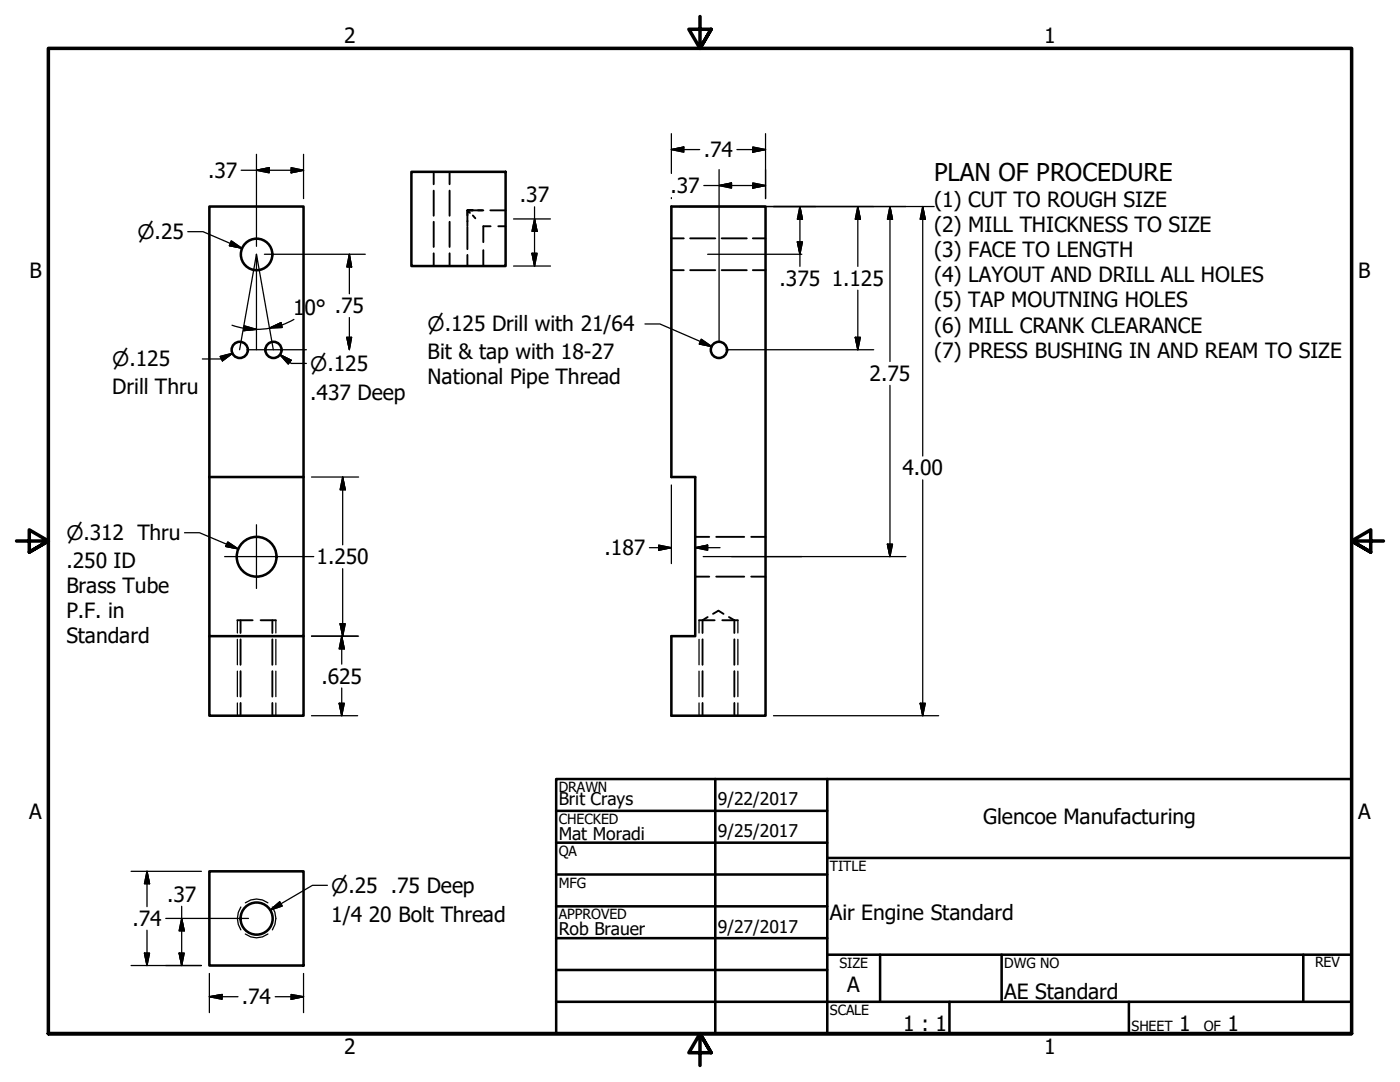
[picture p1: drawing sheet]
<svg xmlns="http://www.w3.org/2000/svg" width="279mm" height="216mm" viewBox="0 0 279 216" stroke-linecap="round" stroke-linejoin="round" font-family="sans-serif">
<!-- layer: Visible (ANSI) -->
<g fill="none" stroke="#000" stroke-width=".51">
<path d="M82.1 34.3h18.8v18.8h-18.8zM41.8 41.2h18.8v85.7h-18.8zM134 41.2h18.8v101.6h-18.8v-15.9h4.7v-31.7h-4.7zM53 69.7v.2M145.1 69.7v.2M41.8 95.2h18.8M41.8 126.9v15.9h18.8v-15.9M41.8 173.9h18.8v18.8h-18.8z"/>
<circle cx="51.2" cy="50.8" r="3.1"/>
<circle cx="47.8" cy="69.8" r="1.62"/>
<circle cx="54.6" cy="69.8" r="1.62"/>
<circle cx="143.5" cy="69.8" r="1.62"/>
<circle cx="51.2" cy="111.1" r="4"/>
<circle cx="51.2" cy="183.3" r="3.2"/>
</g>
<!-- layer: Hidden (ANSI) -->
<g fill="none" stroke="#000" stroke-width=".38">
<path d="M86.6 34.3v2.5M86.6 38v5.1M89.7 34.3v2.5M89.7 38v5.1M86.6 44.3v5M86.6 50.5v2.6M89.7 44.3v5M89.7 50.5v2.6M93.3 42v3.1M93.3 45.3v4.4M93.3 50.9v2.2M93.8 42.5l-.5-.5v1"/>
<path d="M94.4 42h-1.1h3M94.4 43l.5 .6M95.4 42h1.1M96.5 49.9v3.2M97.9 42h3M97.9 45.1h-1.4v3.2M99.4 45.1h1.5M134 47.6h2.5M134 53.9h2.5M137.7 47.6h5M137.7 53.9h5M144 47.6h5"/>
<path d="M144 53.9h5M150.2 47.6h2.6M150.2 53.9h2.6M138.7 107.1h2.8M138.7 115.1h2.8M142.9 107.1h5.6M142.9 115.1h5.6M149.9 107.1h2.9M149.9 115.1h2.9M47.4 123.8h3M48 123.8v2.5M48 127.6v5.1"/>
<path d="M48 133.9v5.1M52 123.8h3.1M54.4 123.8v2.5M54.4 127.6v5.1M54.4 133.9v5.1M139.5 123.8h3.1M140.2 127.6v5.1M140.2 133.9v5.1M141.2 123.1l-1 .7v2.5M142.3 122.5l1.1-.6 1 .6M144.1 123.8h3.2M145.5 123.1l1.1 .7v2.5"/>
<path d="M146.6 127.6v5.1M146.6 133.9v5.1M48 140.3v2.5M54.4 140.3v2.5M140.2 140.3v2.5M146.6 140.3v2.5"/>
</g>
<!-- layer: Hidden Narrow (ANSI) -->
<g fill="none" stroke="#000" stroke-width=".25">
<path d="M47.4 123.8v2.5M47.4 127.6v5.1M47.4 133.9v5.1M55.1 123.8v2.5M55.1 127.6v5.1M55.1 133.9v5.1M139.5 123.8v2.5M139.5 127.6v5.1M139.5 133.9v5.1M147.3 123.8v2.5M147.3 127.6v5.1M147.3 133.9v5.1"/>
<path d="M47.4 140.3v2.5M55.1 140.3v2.5M139.5 140.3v2.5M147.3 140.3v2.5M48.1 181a4.1 4.1 0 0 0 0 4.5M49 186.4a3.7 3.7 0 0 0 4.5 0M49 180.1a3.7 3.7 0 0 1 4.5 0M54.4 181a4.1 4.1 0 0 1 0 4.5"/>
</g>
<!-- layer: Hidden (ANSI) -->
<g fill="#000">
<circle cx="93.3" cy="42" r=".19"/>
<circle cx="53" cy="185" r=".19"/>
</g>
<!-- layer: Border (ANSI) -->
<path d="M139.7 3.3v6.4l-2.2-3.9h4.4l-2.2 3.9 2.2-3.9M3.3 107.9h6.4l-3.9-2.2v4.5l3.9-2.3-3.9 2.3M276.1 107.9h-6.4l3.9-2.2v4.5l-3.9-2.3 3.9 2.3M9.7 206.2v-196.5h260v196.5h-260h260M141.9 210.1l-2.2-3.9 2.2 3.9h-4.4l2.2-3.9v6.4" fill="none" stroke="#000" stroke-width=".7"/>
<!-- layer: Title (ANSI) -->
<g fill="none" stroke="#000" stroke-width=".51">
<path d="M111 155.4h158.7v50.8h-158.7zM142.7 155.4v50.8M165.1 155.4v50.8M111 161.8h54.1M111 168.1h54.1M111 174.5h54.1M165.1 171.2h104.6M111 180.8h54.1M111 187.2h54.1M111 193.5h54.1M111 199.9h158.7M165.1 190.5h104.6"/>
<path d="M175.6 190.5v9.4M189.5 199.9v6.3M199.9 190.5v9.4M225.3 199.9v6.3M260.1 190.5v9.4"/>
</g>
<!-- layer: Sketch Geometry (ANSI) -->
<path d="M51.2 50.7l-3.4 19.1M141.2 50.7h18.8M51.2 69.8v-19.1l3.3 19.1M44.8 111.1h17.8M51.2 104.7v12.7M146 111.1h14" fill="none" stroke="#000" stroke-width=".25"/>
<!-- layer: Dimension (ANSI) -->
<g fill="none" stroke="#000" stroke-width=".25">
<path d="M48.1 34h12.5M51.2 34l2.5-.5v1zM51.2 30.8v18.3M58.1 33.5l2.5 .5-2.5 .5zM60.6 30.8v8.8M134 29.8l2.5-.5v1.1zM134 29.8h5.6M134 26.7v7.9M134 39.4v.2M140.5 37h12.3M143.5 37l2.5-.5v1zM143.5 33.8v34.4"/>
<path d="M147.1 29.8h5.7M150.2 36.5l2.6 .5-2.6 .5zM150.2 29.3l2.6 .5-2.6 .6zM152.8 26.7v12.9M37.5 46.2h3l7.8 3.3M46.2 48.1l2.1 1.4-2.5-.5zM52.8 50.7h20.1M69.7 50.7l.5 2.6h-1zM69.7 50.7v7.9M102.5 53.1h7.4M102.5 43.7h7.4M106.2 50.5h1l-.5 2.6z"/>
<path d="M106.7 43.7l.5 2.5h-1zM106.7 41.3v11.8M135.6 41.2h50.8M159.1 48.3h1l-.5 2.4zM159.6 41.2l.5 2.6h-1zM159.6 41.2v11.9M171.2 41.2l.5 2.6h-1zM171.2 41.2v11.9M171.2 57.9v11.9M177.6 41.2l.5 2.6h-1zM177.6 41.2v30.9M184.1 41.2l.6 2.6h-1.1z"/>
<path d="M184.1 41.2v49.8M43.9 71.1l2.5-.6-2 1.5zM46.3 64.9l2.4 .6M46.4 70.5l-2.3 1.1h-3.7M48.8 65l2.4 .7-2.6 .3zM49.4 69.8h11.8M53.8 65.5l2.3-1.1 .2 .9zM53.8 65.5l-2.6 .2-2.5-.2M55.8 70.7l2.3 1.2-.6 .7zM55.8 70.7l2.3 1.8h3.1M56.2 64.8l-2.4 .7M58.7 63.7l-2.5 1.2"/>
<path d="M69.7 69.5l-.5-2.2h1l-.4 2.2M69.7 63.4v6.1M128.7 64.6h3l10.3 4.6M140 67.7l2 1.5-2.4-.6zM145.1 69.8h29.3M170.7 67.3h1l-.5 2.5zM177.6 76.9v34.2M62.2 95.2h9.4M68.4 95.2l.5 2.5h-1zM68.4 95.2v13.5M134 96.8v15.7M184.1 95.8v47"/>
<path d="M36.8 106.3h3l7.8 3.2M45.5 108.1l2.1 1.4-2.6-.5zM68.4 113.5v13.4M129.6 109.3h4.4M131.4 108.8l2.6 .5-2.6 .5zM138.7 109.3l2.5-.5v1zM138.7 109.3h5M140.3 111.1h40.5M177.1 108.6h1l-.5 2.5zM62.2 126.9h9.4M67.9 124.5h1l-.5 2.4zM68.2 126.9l.5 2.6h-1z"/>
<path d="M68.2 126.9v5.6M68.2 137.3v5.5M62.2 142.8h9.2M67.7 140.3h1l-.5 2.5zM154.4 142.8h32.9M183.6 140.3h1.1l-.6 2.5zM26.2 173.9h14M29.3 173.9l.5 2.4h-1zM29.3 173.9v7M65.3 176.7h-2.9l-8.5 4.9M26.2 192.7h14M28.8 190.2h1l-.5 2.5z"/>
<path d="M29.3 185.6v7.1M33.1 183.3h16.5M35.8 190.2h1l-.5 2.5zM36.3 183.3l.5 2.4h-1zM36.3 180.8v11.9M41.8 198.9l2.5-.5v1zM41.8 198.9h5.7M41.8 194.2v7.9M53.9 181.6l1.9-1.6 .5 .8zM54.9 198.9h5.7M58.1 198.4l2.5 .5-2.5 .5zM60.6 194.2v7.9"/>
</g>
<g fill="#000" stroke="#000" stroke-width=".25">
<path d="M51.2 34l2.5-.5zM51.2 34l2.5-.5v1zM58.1 34.5l2.5-.5zM58.1 33.5l2.5 .5-2.5 .5zM134 29.8l2.5-.5zM134 29.8l2.5-.5v1.1zM143.5 37l2.5-.5zM143.5 37l2.5-.5v1zM150.2 37.5l2.6-.5zM150.2 36.5l2.6 .5-2.6 .5zM150.2 30.4l2.6-.6zM150.2 29.3l2.6 .5-2.6 .6z"/>
<path d="M45.8 49l2.5 .5zM46.2 48.1l2.1 1.4-2.5-.5zM69.7 50.7l.5 2.6zM69.7 50.7l.5 2.6h-1zM106.2 50.5l.5 2.6zM106.2 50.5h1l-.5 2.6zM106.7 43.7l.5 2.5zM106.7 43.7l.5 2.5h-1zM159.1 48.3l.5 2.4zM159.1 48.3h1l-.5 2.4zM159.6 41.2l.5 2.6zM159.6 41.2l.5 2.6h-1z"/>
<path d="M171.2 41.2l.5 2.6zM171.2 41.2l.5 2.6h-1zM177.6 41.2l.5 2.6zM177.6 41.2l.5 2.6h-1zM184.1 41.2l.6 2.6zM184.1 41.2l.6 2.6h-1.1zM44.4 72l2-1.5zM43.9 71.1l2.5-.6-2 1.5zM48.6 66l2.6-.3zM48.8 65l2.4 .7-2.6 .3zM53.8 65.5l2.3-1.1zM53.8 65.5l2.3-1.1 .2 .9z"/>
<path d="M55.8 70.7l2.3 1.2zM55.8 70.7l2.3 1.2-.6 .7zM69.2 67.3l.5 2.5zM69.2 67.3h1l-.5 2.5zM139.6 68.6l2.4 .6zM140 67.7l2 1.5-2.4-.6zM170.7 67.3l.5 2.5zM170.7 67.3h1l-.5 2.5zM68.4 95.2l.5 2.5zM68.4 95.2l.5 2.5h-1zM45 109l2.6 .5zM45.5 108.1l2.1 1.4-2.6-.5z"/>
<path d="M131.4 109.8l2.6-.5zM131.4 108.8l2.6 .5-2.6 .5zM138.7 109.3l2.5-.5zM138.7 109.3l2.5-.5v1zM177.1 108.6l.5 2.5zM177.1 108.6h1l-.5 2.5zM67.9 124.5l.5 2.4zM67.9 124.5h1l-.5 2.4zM68.2 126.9l.5 2.6zM68.2 126.9l.5 2.6h-1zM67.7 140.3l.5 2.5zM67.7 140.3h1l-.5 2.5z"/>
<path d="M183.6 140.3l.5 2.5zM183.6 140.3h1.1l-.6 2.5zM29.3 173.9l.5 2.4zM29.3 173.9l.5 2.4h-1zM53.9 181.6l1.9-1.6zM53.9 181.6l1.9-1.6 .5 .8zM28.8 190.2l.5 2.5zM28.8 190.2h1l-.5 2.5zM35.8 190.2l.5 2.5zM35.8 190.2h1l-.5 2.5zM36.3 183.3l.5 2.4zM36.3 183.3l.5 2.4h-1z"/>
<path d="M41.8 198.9l2.5-.5zM41.8 198.9l2.5-.5v1zM58.1 199.4l2.5-.5zM58.1 198.4l2.5 .5-2.5 .5z"/>
</g>
<text font-size="4.9" x="186.4" y="36.1">PLAN OF PROCEDURE</text>
<g font-size="4.2">
<text x="68.7" y="8.6">2</text>
<text x="208.4" y="8.6">1</text>
<text x="41.5" y="35.5">.37</text>
<text x="140.5" y="31.4">.74</text>
<text x="103.8" y="40.4">.37</text>
<text x="133.8" y="38.5">.37</text>
<text x="186.4" y="41.3">(1) CUT TO ROUGH SIZE</text>
<text x="186.4" y="46.3">(2) MILL THICKNESS TO SIZE</text>
<text x="186.4" y="51.3">(3) FACE TO LENGTH</text>
<text x="5.9" y="55.5">B</text>
<text x="155.6" y="57.1">.375</text>
<text x="166" y="57">1.125</text>
<text x="186.4" y="56.3">(4) LAYOUT AND DRILL ALL HOLES</text>
<text x="271.1" y="55.5">B</text>
<text x="58.5" y="62.9">1</text>
<text x="60.8" y="62.9">0° .75</text>
<text x="186.4" y="61.3">(5) TAP MOUTNING HOLES</text>
<text x="85.3" y="71.6">Bit &amp; tap with 18-27</text>
<text x="186.4" y="66.4">(6) MILL CRANK CLEARANCE</text>
<text x="186.4" y="71.4">(7) PRESS BUSHING IN AND REAM TO SIZE</text>
<text x="85.3" y="76.6">National Pipe Thread</text>
<text x="173.5" y="76.1">2.75</text>
<text x="22.4" y="78.7">Drill Thru</text>
<text x="61.9" y="79.8">.437 Deep</text>
<text x="180.1" y="94.9">4.00</text>
<text x="13.3" y="113.3">.250 ID</text>
<text x="63.2" y="112.6">1.250</text>
<text x="120.6" y="110.8">.187</text>
<text x="13.3" y="118.3">Brass Tube</text>
<text x="13.3" y="123.3">P.F. in</text>
<text x="13.3" y="128.3">Standard</text>
<text x="64.1" y="136.4">.625</text>
<text x="5.8" y="163.4">A</text>
<text x="196.2" y="164.5">Glencoe Manufacturing</text>
<text x="271" y="163.4">A</text>
<text x="26.4" y="184.8">.74</text>
<text x="33.3" y="180">.37</text>
<text x="66.1" y="184">1/4</text>
<text x="73.6" y="184">20 Bolt Thread</text>
<text x="165.6" y="183.5">Air Engine Standard</text>
<text x="169.1" y="198">A</text>
<text x="48.3" y="200.4">.74</text>
<text x="200.4" y="199.3">AE Standard</text>
<text x="180.3" y="205.7">1 : 1</text>
<text x="235.3" y="205.7">1</text>
<text x="245" y="205.7">1</text>
<text x="68.7" y="210.3">2</text>
<text x="208.4" y="210.3">1</text>
</g>
<g font-size="4">
<text x="27.4" y="47.7">⌀.25</text>
<text x="85.3" y="66.1">⌀.125 Drill with 21/64</text>
<text x="22.4" y="73.1">⌀.125</text>
<text x="61.9" y="74">⌀.125</text>
<text x="13.3" y="107.8">⌀.312 Thru</text>
<text x="66.1" y="178.1">⌀.25 .75 Deep</text>
</g>
<g font-size="3.5">
<text x="111.5" y="160.6">Brit Crays</text>
<text x="143.3" y="160.7">9/22/2017</text>
<text x="111.5" y="167.6">Mat Moradi</text>
<text x="143.3" y="167.1">9/25/2017</text>
<text x="111.5" y="186.6">Rob Brauer</text>
<text x="143.3" y="186.1">9/27/2017</text>
</g>
<g font-size="2.8">
<text x="111.5" y="158">DRAWN</text>
<text x="111.5" y="164.4">CHECKED</text>
<text x="111.5" y="170.8">QA</text>
<text x="165.6" y="173.7">TITLE</text>
<text x="111.5" y="177.1">MFG</text>
<text x="111.5" y="183.5">APPROVED</text>
<text x="167.5" y="193.1">SIZE</text>
<text x="200.4" y="193.1">DWG NO</text>
<text x="262.4" y="193">REV</text>
<text x="165.6" y="202.5">SCALE</text>
<text x="225.8" y="205.7">SHEET</text>
<text x="240.2" y="205.7">OF</text>
</g>
</svg>
